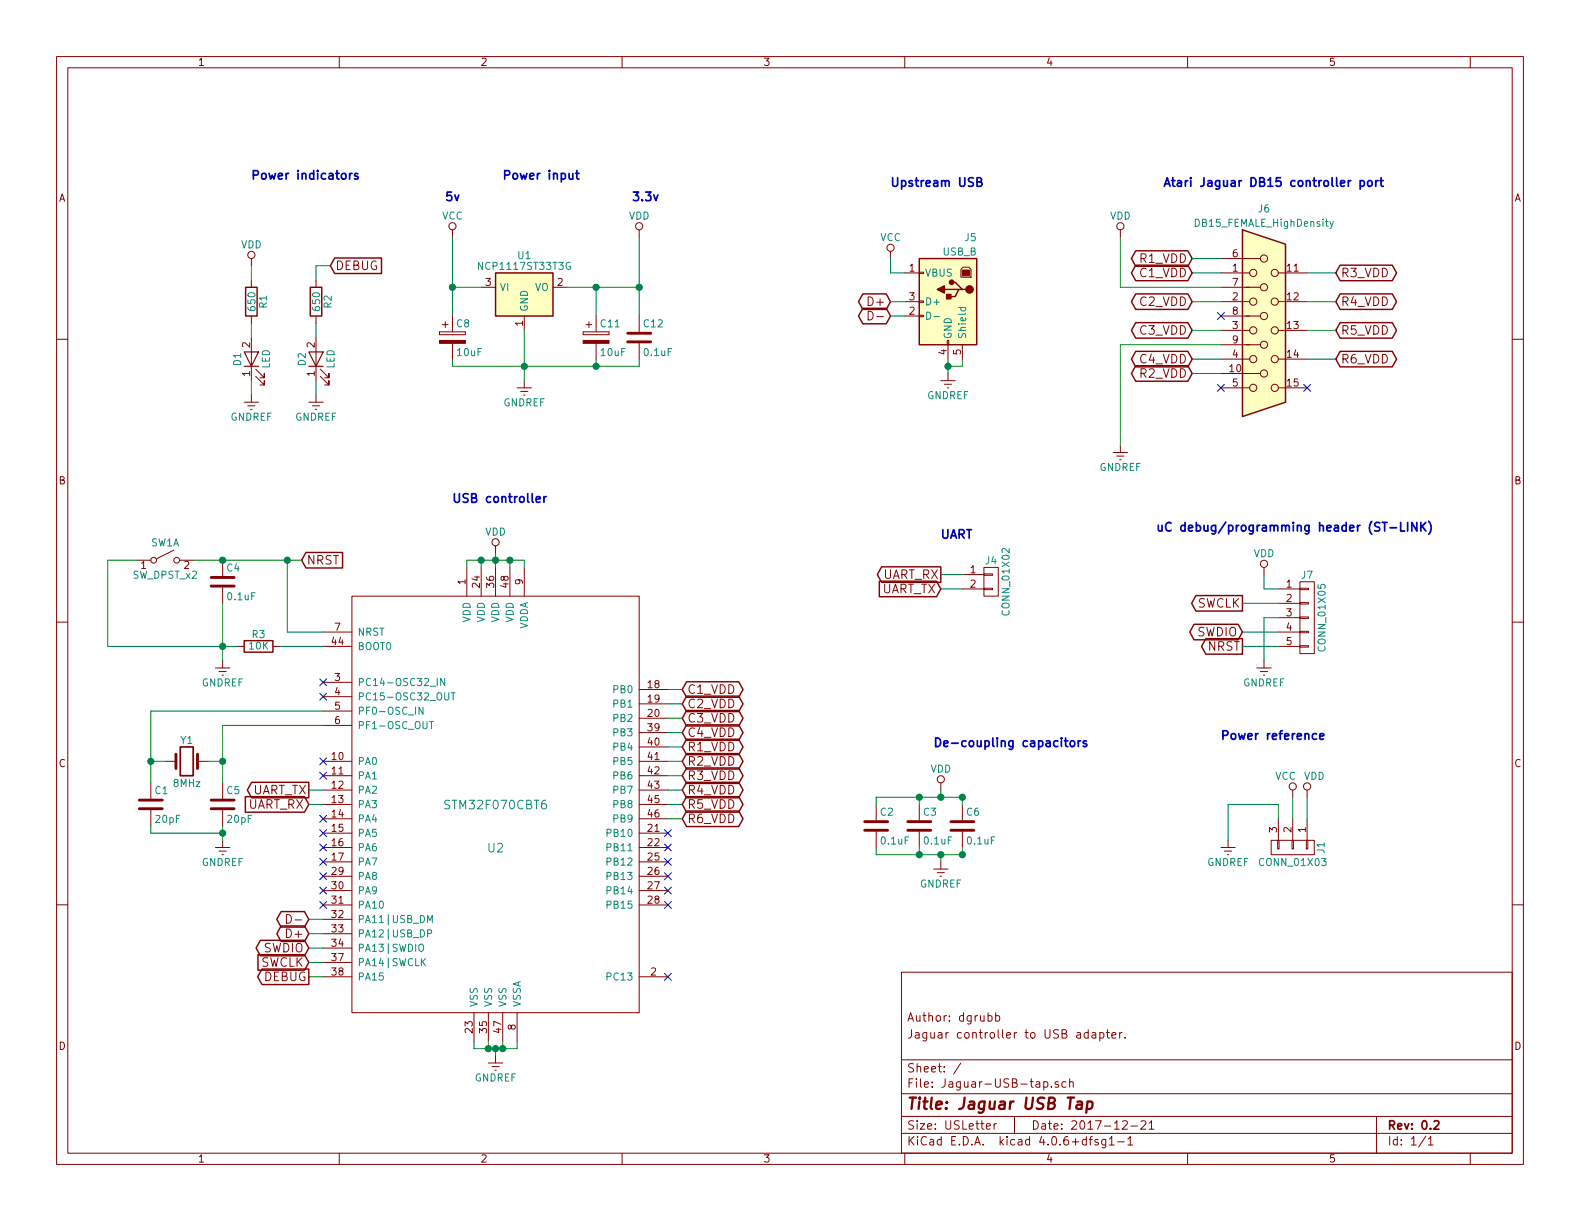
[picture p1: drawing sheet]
EESchema Schematic File Version 2
LIBS:power
LIBS:device
LIBS:transistors
LIBS:conn
LIBS:linear
LIBS:regul
LIBS:74xx
LIBS:cmos4000
LIBS:adc-dac
LIBS:memory
LIBS:xilinx
LIBS:microcontrollers
LIBS:dsp
LIBS:microchip
LIBS:analog_switches
LIBS:motorola
LIBS:texas
LIBS:intel
LIBS:audio
LIBS:interface
LIBS:digital-audio
LIBS:philips
LIBS:display
LIBS:cypress
LIBS:siliconi
LIBS:opto
LIBS:atmel
LIBS:contrib
LIBS:valves
LIBS:stm32f070f6
LIBS:txb0106
LIBS:stm32f070cbt6
LIBS:Switch
LIBS:Jaguar-USB-tap-cache
EELAYER 25 0
EELAYER END
$Descr USLetter 11000 8500
encoding utf-8
Sheet 1 1
Title "Jaguar USB Tap"
Date "2017-12-21"
Rev "0.2"
Comp ""
Comment1 "Jaguar controller to USB adapter."
Comment2 "Author: dgrubb"
Comment3 ""
Comment4 ""
$EndDescr
$Comp
L STM32F070CBT6 U2
U 1 1
P 3450 5150
F 0 "U2" H 3450 4400 60  0000 C CNN
F 1 "STM32F070CBT6" H 3450 4700 60  0000 C CNN
F 2 "Housings_QFP:LQFP-48_7x7mm_Pitch0.5mm" H 3450 5150 60  0001 C CNN
F 3 "" H 3450 5150 60  0001 C CNN
	1    3450 5150
	1    0    0    -1  
$EndComp
$Comp
L USB_B J5
U 1 1
P 6600 2100
F 0 "J5" H 6400 2550 50  0000 L CNN
F 1 "USB_B" H 6400 2450 50  0000 L CNN
F 2 "Connectors:USB_B" H 6750 2050 50  0001 C CNN
F 3 "" H 6750 2050 50  0001 C CNN
	1    6600 2100
	-1   0    0    -1  
$EndComp
$Comp
L DB15_FEMALE_HighDensity J6
U 1 1
P 8800 2300
F 0 "J6" H 8800 3150 50  0000 C CNN
F 1 "DB15_FEMALE_HighDensity" H 8800 3050 50  0000 C CNN
F 2 "DB15-SPC15430:conn_SPC15430" H 7850 2700 50  0001 C CNN
F 3 "" H 7850 2700 50  0001 C CNN
	1    8800 2300
	1    0    0    -1  
$EndComp
$Comp
L CONN_01X05 J7
U 1 1
P 9100 4300
F 0 "J7" H 9100 4600 50  0000 C CNN
F 1 "CONN_01X05" V 9200 4300 50  0000 C CNN
F 2 "Pin_Headers:Pin_Header_Straight_1x05_Pitch2.54mm" H 9100 4300 50  0001 C CNN
F 3 "" H 9100 4300 50  0001 C CNN
	1    9100 4300
	1    0    0    -1  
$EndComp
$Comp
L R R1
U 1 1
P 1750 2100
F 0 "R1" V 1830 2100 50  0000 C CNN
F 1 "650" V 1750 2100 50  0000 C CNN
F 2 "Resistors_SMD:R_1210_HandSoldering" V 1680 2100 50  0001 C CNN
F 3 "" H 1750 2100 50  0001 C CNN
	1    1750 2100
	1    0    0    -1  
$EndComp
$Comp
L LED D1
U 1 1
P 1750 2500
F 0 "D1" H 1750 2600 50  0000 C CNN
F 1 "LED" H 1750 2400 50  0000 C CNN
F 2 "LEDs:LED_1206" H 1750 2500 50  0001 C CNN
F 3 "" H 1750 2500 50  0001 C CNN
	1    1750 2500
	0    -1   -1   0   
$EndComp
$Comp
L CONN_01X03 J1
U 1 1
P 9000 5900
F 0 "J1" H 9000 6100 50  0000 C CNN
F 1 "CONN_01X03" V 9100 5900 50  0000 C CNN
F 2 "Pin_Headers:Pin_Header_Straight_1x03_Pitch2.54mm" H 9000 5900 50  0001 C CNN
F 3 "" H 9000 5900 50  0001 C CNN
	1    9000 5900
	0    1    1    0   
$EndComp
$Comp
L R R2
U 1 1
P 2200 2100
F 0 "R2" V 2280 2100 50  0000 C CNN
F 1 "650" V 2200 2100 50  0000 C CNN
F 2 "Resistors_SMD:R_1210_HandSoldering" V 2130 2100 50  0001 C CNN
F 3 "" H 2200 2100 50  0001 C CNN
	1    2200 2100
	1    0    0    -1  
$EndComp
$Comp
L LED D2
U 1 1
P 2200 2500
F 0 "D2" H 2200 2600 50  0000 C CNN
F 1 "LED" H 2200 2400 50  0000 C CNN
F 2 "LEDs:LED_1206" H 2200 2500 50  0001 C CNN
F 3 "" H 2200 2500 50  0001 C CNN
	1    2200 2500
	0    -1   -1   0   
$EndComp
$Comp
L NCP1117ST33T3G U1
U 1 1
P 3650 2000
F 0 "U1" H 3650 2225 50  0000 C CNN
F 1 "NCP1117ST33T3G" H 3650 2150 50  0000 C CNN
F 2 "TO_SOT_Packages_SMD:SOT-223" H 3700 1750 50  0001 L CNN
F 3 "" H 3650 2000 50  0001 C CNN
	1    3650 2000
	1    0    0    -1  
$EndComp
$Comp
L CP C8
U 1 1
P 3150 2350
F 0 "C8" H 3175 2450 50  0000 L CNN
F 1 "10uF" H 3175 2250 50  0000 L CNN
F 2 "Capacitors_SMD:CP_Elec_4x5.8" H 3188 2200 50  0001 C CNN
F 3 "" H 3150 2350 50  0001 C CNN
	1    3150 2350
	1    0    0    -1  
$EndComp
$Comp
L CP C11
U 1 1
P 4150 2350
F 0 "C11" H 4175 2450 50  0000 L CNN
F 1 "10uF" H 4175 2250 50  0000 L CNN
F 2 "Capacitors_SMD:CP_Elec_4x5.8" H 4188 2200 50  0001 C CNN
F 3 "" H 4150 2350 50  0001 C CNN
	1    4150 2350
	1    0    0    -1  
$EndComp
$Comp
L C C12
U 1 1
P 4450 2350
F 0 "C12" H 4475 2450 50  0000 L CNN
F 1 "0.1uF" H 4475 2250 50  0000 L CNN
F 2 "Capacitors_SMD:C_1812_HandSoldering" H 4488 2200 50  0001 C CNN
F 3 "" H 4450 2350 50  0001 C CNN
	1    4450 2350
	1    0    0    -1  
$EndComp
$Comp
L CONN_01X02 J4
U 1 1
P 6900 4050
F 0 "J4" H 6900 4200 50  0000 C CNN
F 1 "CONN_01X02" V 7000 4050 50  0000 C CNN
F 2 "Pin_Headers:Pin_Header_Straight_1x02_Pitch2.54mm" H 6900 4050 50  0001 C CNN
F 3 "" H 6900 4050 50  0001 C CNN
	1    6900 4050
	1    0    0    -1  
$EndComp
$Comp
L Crystal Y1
U 1 1
P 1300 5300
F 0 "Y1" H 1300 5450 50  0000 C CNN
F 1 "8MHz" H 1300 5150 50  0000 C CNN
F 2 "Crystals:Crystal_SMD_HC49-SD_HandSoldering" H 1300 5300 50  0001 C CNN
F 3 "" H 1300 5300 50  0001 C CNN
	1    1300 5300
	1    0    0    -1  
$EndComp
$Comp
L C C1
U 1 1
P 1050 5600
F 0 "C1" H 1075 5700 50  0000 L CNN
F 1 "20pF" H 1075 5500 50  0000 L CNN
F 2 "Capacitors_SMD:C_1812_HandSoldering" H 1088 5450 50  0001 C CNN
F 3 "" H 1050 5600 50  0001 C CNN
	1    1050 5600
	1    0    0    -1  
$EndComp
$Comp
L C C5
U 1 1
P 1550 5600
F 0 "C5" H 1575 5700 50  0000 L CNN
F 1 "20pF" H 1575 5500 50  0000 L CNN
F 2 "Capacitors_SMD:C_1812_HandSoldering" H 1588 5450 50  0001 C CNN
F 3 "" H 1550 5600 50  0001 C CNN
	1    1550 5600
	1    0    0    -1  
$EndComp
$Comp
L R R3
U 1 1
P 1800 4500
F 0 "R3" V 1880 4500 50  0000 C CNN
F 1 "10K" V 1800 4500 50  0000 C CNN
F 2 "Resistors_SMD:R_1210_HandSoldering" V 1730 4500 50  0001 C CNN
F 3 "" H 1800 4500 50  0001 C CNN
	1    1800 4500
	0    -1   -1   0   
$EndComp
$Comp
L C C4
U 1 1
P 1550 4050
F 0 "C4" H 1575 4150 50  0000 L CNN
F 1 "0.1uF" H 1575 3950 50  0000 L CNN
F 2 "Capacitors_SMD:C_1812_HandSoldering" H 1588 3900 50  0001 C CNN
F 3 "" H 1550 4050 50  0001 C CNN
	1    1550 4050
	1    0    0    -1  
$EndComp
$Comp
L VCC #PWR01
U 1 1
P 3150 1650
F 0 "#PWR01" H 3150 1500 50  0001 C CNN
F 1 "VCC" H 3150 1800 50  0000 C CNN
F 2 "" H 3150 1650 50  0001 C CNN
F 3 "" H 3150 1650 50  0001 C CNN
	1    3150 1650
	1    0    0    -1  
$EndComp
$Comp
L VDD #PWR02
U 1 1
P 4450 1650
F 0 "#PWR02" H 4450 1500 50  0001 C CNN
F 1 "VDD" H 4450 1800 50  0000 C CNN
F 2 "" H 4450 1650 50  0001 C CNN
F 3 "" H 4450 1650 50  0001 C CNN
	1    4450 1650
	1    0    0    -1  
$EndComp
$Comp
L GNDREF #PWR03
U 1 1
P 3650 2650
F 0 "#PWR03" H 3650 2400 50  0001 C CNN
F 1 "GNDREF" H 3650 2500 50  0000 C CNN
F 2 "" H 3650 2650 50  0001 C CNN
F 3 "" H 3650 2650 50  0001 C CNN
	1    3650 2650
	1    0    0    -1  
$EndComp
$Comp
L GNDREF #PWR04
U 1 1
P 2200 2750
F 0 "#PWR04" H 2200 2500 50  0001 C CNN
F 1 "GNDREF" H 2200 2600 50  0000 C CNN
F 2 "" H 2200 2750 50  0001 C CNN
F 3 "" H 2200 2750 50  0001 C CNN
	1    2200 2750
	1    0    0    -1  
$EndComp
$Comp
L GNDREF #PWR05
U 1 1
P 1750 2750
F 0 "#PWR05" H 1750 2500 50  0001 C CNN
F 1 "GNDREF" H 1750 2600 50  0000 C CNN
F 2 "" H 1750 2750 50  0001 C CNN
F 3 "" H 1750 2750 50  0001 C CNN
	1    1750 2750
	1    0    0    -1  
$EndComp
$Comp
L VDD #PWR06
U 1 1
P 1750 1850
F 0 "#PWR06" H 1750 1700 50  0001 C CNN
F 1 "VDD" H 1750 2000 50  0000 C CNN
F 2 "" H 1750 1850 50  0001 C CNN
F 3 "" H 1750 1850 50  0001 C CNN
	1    1750 1850
	1    0    0    -1  
$EndComp
$Comp
L VDD #PWR07
U 1 1
P 3450 3850
F 0 "#PWR07" H 3450 3700 50  0001 C CNN
F 1 "VDD" H 3450 4000 50  0000 C CNN
F 2 "" H 3450 3850 50  0001 C CNN
F 3 "" H 3450 3850 50  0001 C CNN
	1    3450 3850
	1    0    0    -1  
$EndComp
$Comp
L GNDREF #PWR08
U 1 1
P 3450 7350
F 0 "#PWR08" H 3450 7100 50  0001 C CNN
F 1 "GNDREF" H 3450 7200 50  0000 C CNN
F 2 "" H 3450 7350 50  0001 C CNN
F 3 "" H 3450 7350 50  0001 C CNN
	1    3450 7350
	1    0    0    -1  
$EndComp
$Comp
L VDD #PWR09
U 1 1
P 8800 4000
F 0 "#PWR09" H 8800 3850 50  0001 C CNN
F 1 "VDD" H 8800 4150 50  0000 C CNN
F 2 "" H 8800 4000 50  0001 C CNN
F 3 "" H 8800 4000 50  0001 C CNN
	1    8800 4000
	1    0    0    -1  
$EndComp
$Comp
L GNDREF #PWR010
U 1 1
P 8800 4600
F 0 "#PWR010" H 8800 4350 50  0001 C CNN
F 1 "GNDREF" H 8800 4450 50  0000 C CNN
F 2 "" H 8800 4600 50  0001 C CNN
F 3 "" H 8800 4600 50  0001 C CNN
	1    8800 4600
	1    0    0    -1  
$EndComp
$Comp
L GNDREF #PWR011
U 1 1
P 6600 2600
F 0 "#PWR011" H 6600 2350 50  0001 C CNN
F 1 "GNDREF" H 6600 2450 50  0000 C CNN
F 2 "" H 6600 2600 50  0001 C CNN
F 3 "" H 6600 2600 50  0001 C CNN
	1    6600 2600
	1    0    0    -1  
$EndComp
$Comp
L VCC #PWR012
U 1 1
P 6200 1800
F 0 "#PWR012" H 6200 1650 50  0001 C CNN
F 1 "VCC" H 6200 1950 50  0000 C CNN
F 2 "" H 6200 1800 50  0001 C CNN
F 3 "" H 6200 1800 50  0001 C CNN
	1    6200 1800
	1    0    0    -1  
$EndComp
Text GLabel 2300 1850 2    60   Input ~ 0
DEBUG
Text GLabel 6200 2100 0    60   BiDi ~ 0
D+
Text GLabel 6200 2200 0    60   BiDi ~ 0
D-
$Comp
L GNDREF #PWR013
U 1 1
P 1550 5850
F 0 "#PWR013" H 1550 5600 50  0001 C CNN
F 1 "GNDREF" H 1550 5700 50  0000 C CNN
F 2 "" H 1550 5850 50  0001 C CNN
F 3 "" H 1550 5850 50  0001 C CNN
	1    1550 5850
	1    0    0    -1  
$EndComp
$Comp
L GNDREF #PWR014
U 1 1
P 1550 4600
F 0 "#PWR014" H 1550 4350 50  0001 C CNN
F 1 "GNDREF" H 1550 4450 50  0000 C CNN
F 2 "" H 1550 4600 50  0001 C CNN
F 3 "" H 1550 4600 50  0001 C CNN
	1    1550 4600
	1    0    0    -1  
$EndComp
Text GLabel 2100 3900 2    60   Input ~ 0
NRST
Wire Wire Line
	3150 2200 3150 1650
Wire Wire Line
	3350 2000 3150 2000
Connection ~ 3150 2000
Wire Wire Line
	4450 1650 4450 2200
Wire Wire Line
	3950 2000 4450 2000
Connection ~ 4450 2000
Wire Wire Line
	4150 2200 4150 2000
Connection ~ 4150 2000
Wire Wire Line
	4450 2500 4450 2550
Wire Wire Line
	4450 2550 3150 2550
Wire Wire Line
	3150 2550 3150 2500
Wire Wire Line
	3650 2300 3650 2650
Connection ~ 3650 2550
Wire Wire Line
	4150 2500 4150 2550
Connection ~ 4150 2550
Wire Wire Line
	1750 2750 1750 2650
Wire Wire Line
	2200 2750 2200 2650
Wire Wire Line
	2200 2250 2200 2350
Wire Wire Line
	1750 2350 1750 2250
Wire Wire Line
	1750 1850 1750 1950
Wire Wire Line
	3650 3950 3650 3900
Wire Wire Line
	3650 3900 3250 3900
Wire Wire Line
	3250 3900 3250 3950
Wire Wire Line
	3350 3950 3350 3900
Connection ~ 3350 3900
Wire Wire Line
	3450 3850 3450 3950
Connection ~ 3450 3900
Wire Wire Line
	3550 3950 3550 3900
Connection ~ 3550 3900
Wire Wire Line
	3600 7250 3600 7300
Wire Wire Line
	3600 7300 3300 7300
Wire Wire Line
	3300 7300 3300 7250
Wire Wire Line
	3400 7250 3400 7300
Connection ~ 3400 7300
Wire Wire Line
	3500 7250 3500 7300
Connection ~ 3500 7300
Wire Wire Line
	3450 7350 3450 7300
Connection ~ 3450 7300
Wire Wire Line
	8800 4000 8800 4100
Wire Wire Line
	8800 4100 8900 4100
Wire Wire Line
	8800 4600 8800 4300
Wire Wire Line
	8800 4300 8900 4300
Wire Wire Line
	6600 2600 6600 2500
Wire Wire Line
	6700 2500 6700 2550
Wire Wire Line
	6700 2550 6600 2550
Connection ~ 6600 2550
Wire Wire Line
	6200 1800 6200 1900
Wire Wire Line
	6200 1900 6300 1900
Wire Wire Line
	2300 1850 2200 1850
Wire Wire Line
	2200 1850 2200 1950
Wire Wire Line
	6200 2200 6300 2200
Wire Wire Line
	6300 2100 6200 2100
Wire Wire Line
	1050 5750 1050 5800
Wire Wire Line
	1050 5800 1550 5800
Wire Wire Line
	1550 5750 1550 5850
Wire Wire Line
	1550 5450 1550 5050
Wire Wire Line
	1450 5300 1550 5300
Connection ~ 1550 5300
Wire Wire Line
	2250 4950 1050 4950
Wire Wire Line
	1050 4950 1050 5450
Wire Wire Line
	1150 5300 1050 5300
Connection ~ 1050 5300
Wire Wire Line
	1550 4200 1550 4600
Wire Wire Line
	750  4500 1650 4500
Wire Wire Line
	1950 4500 2250 4500
Connection ~ 1550 4500
Wire Wire Line
	750  3900 750  4500
Wire Wire Line
	2250 4400 2000 4400
Wire Wire Line
	2000 4400 2000 3900
Connection ~ 1550 3900
Connection ~ 2000 3900
Text GLabel 6550 4000 0    60   Output ~ 0
UART_RX
Text GLabel 6550 4100 0    60   Input ~ 0
UART_TX
Wire Wire Line
	6700 4000 6550 4000
Wire Wire Line
	6700 4100 6550 4100
Text GLabel 2150 5500 0    60   Output ~ 0
UART_TX
Text GLabel 2150 5600 0    60   Input ~ 0
UART_RX
Wire Wire Line
	2150 5500 2250 5500
Wire Wire Line
	2250 5600 2150 5600
$Comp
L C C2
U 1 1
P 6100 5750
F 0 "C2" H 6125 5850 50  0000 L CNN
F 1 "0.1uF" H 6125 5650 50  0000 L CNN
F 2 "Capacitors_SMD:C_1812_HandSoldering" H 6138 5600 50  0001 C CNN
F 3 "" H 6100 5750 50  0001 C CNN
	1    6100 5750
	1    0    0    -1  
$EndComp
$Comp
L C C3
U 1 1
P 6400 5750
F 0 "C3" H 6425 5850 50  0000 L CNN
F 1 "0.1uF" H 6425 5650 50  0000 L CNN
F 2 "Capacitors_SMD:C_1812_HandSoldering" H 6438 5600 50  0001 C CNN
F 3 "" H 6400 5750 50  0001 C CNN
	1    6400 5750
	1    0    0    -1  
$EndComp
$Comp
L C C6
U 1 1
P 6700 5750
F 0 "C6" H 6725 5850 50  0000 L CNN
F 1 "0.1uF" H 6725 5650 50  0000 L CNN
F 2 "Capacitors_SMD:C_1812_HandSoldering" H 6738 5600 50  0001 C CNN
F 3 "" H 6700 5750 50  0001 C CNN
	1    6700 5750
	1    0    0    -1  
$EndComp
$Comp
L GNDREF #PWR015
U 1 1
P 6550 6000
F 0 "#PWR015" H 6550 5750 50  0001 C CNN
F 1 "GNDREF" H 6550 5850 50  0000 C CNN
F 2 "" H 6550 6000 50  0001 C CNN
F 3 "" H 6550 6000 50  0001 C CNN
	1    6550 6000
	1    0    0    -1  
$EndComp
$Comp
L VDD #PWR016
U 1 1
P 6550 5500
F 0 "#PWR016" H 6550 5350 50  0001 C CNN
F 1 "VDD" H 6550 5650 50  0000 C CNN
F 2 "" H 6550 5500 50  0001 C CNN
F 3 "" H 6550 5500 50  0001 C CNN
	1    6550 5500
	1    0    0    -1  
$EndComp
Wire Wire Line
	6100 5600 6100 5550
Wire Wire Line
	6550 5500 6550 5550
Connection ~ 6550 5550
Wire Wire Line
	6400 5600 6400 5550
Connection ~ 6400 5550
Wire Wire Line
	6700 5600 6700 5550
Connection ~ 6700 5550
Wire Wire Line
	6100 5950 6100 5900
Wire Wire Line
	6400 5900 6400 5950
Connection ~ 6400 5950
Wire Wire Line
	6700 5900 6700 5950
Connection ~ 6700 5950
Wire Wire Line
	6550 6000 6550 5950
Connection ~ 6550 5950
Text GLabel 8650 4200 0    60   Output ~ 0
SWCLK
Text GLabel 8650 4400 0    60   BiDi ~ 0
SWDIO
Text GLabel 8650 4500 0    60   Output ~ 0
NRST
Wire Wire Line
	8900 4200 8650 4200
Wire Wire Line
	8900 4400 8650 4400
Wire Wire Line
	8900 4500 8650 4500
$Comp
L GNDREF #PWR017
U 1 1
P 8550 5850
F 0 "#PWR017" H 8550 5600 50  0001 C CNN
F 1 "GNDREF" H 8550 5700 50  0000 C CNN
F 2 "" H 8550 5850 50  0001 C CNN
F 3 "" H 8550 5850 50  0001 C CNN
	1    8550 5850
	1    0    0    -1  
$EndComp
$Comp
L VCC #PWR018
U 1 1
P 9000 5550
F 0 "#PWR018" H 9000 5400 50  0001 C CNN
F 1 "VCC" H 8950 5700 50  0000 C CNN
F 2 "" H 9000 5550 50  0001 C CNN
F 3 "" H 9000 5550 50  0001 C CNN
	1    9000 5550
	1    0    0    -1  
$EndComp
$Comp
L VDD #PWR019
U 1 1
P 9100 5550
F 0 "#PWR019" H 9100 5400 50  0001 C CNN
F 1 "VDD" H 9150 5700 50  0000 C CNN
F 2 "" H 9100 5550 50  0001 C CNN
F 3 "" H 9100 5550 50  0001 C CNN
	1    9100 5550
	1    0    0    -1  
$EndComp
Wire Wire Line
	9000 5550 9000 5700
Wire Wire Line
	9100 5700 9100 5550
Wire Wire Line
	8900 5700 8900 5600
Wire Wire Line
	8900 5600 8550 5600
Wire Wire Line
	8550 5600 8550 5850
Connection ~ 1550 5800
Text GLabel 4750 4800 2    60   BiDi ~ 0
C1_VDD
Text GLabel 4750 4900 2    60   BiDi ~ 0
C2_VDD
Text GLabel 4750 5000 2    60   BiDi ~ 0
C3_VDD
Text GLabel 4750 5100 2    60   BiDi ~ 0
C4_VDD
Text GLabel 4750 5200 2    60   BiDi ~ 0
R1_VDD
Text GLabel 4750 5300 2    60   BiDi ~ 0
R2_VDD
Text GLabel 4750 5400 2    60   BiDi ~ 0
R3_VDD
Text GLabel 4750 5500 2    60   BiDi ~ 0
R4_VDD
Text GLabel 4750 5600 2    60   BiDi ~ 0
R5_VDD
Text GLabel 4750 5700 2    60   BiDi ~ 0
R6_VDD
Text GLabel 2150 6500 0    60   BiDi ~ 0
D+
Text GLabel 2150 6400 0    60   BiDi ~ 0
D-
Text GLabel 2150 6600 0    60   BiDi ~ 0
SWDIO
Text GLabel 2150 6700 0    60   Input ~ 0
SWCLK
Wire Wire Line
	2150 6400 2250 6400
Wire Wire Line
	2150 6500 2250 6500
Wire Wire Line
	2250 6600 2150 6600
Wire Wire Line
	2150 6700 2250 6700
Wire Wire Line
	4750 4800 4650 4800
Wire Wire Line
	4750 4900 4650 4900
Wire Wire Line
	4750 5000 4650 5000
Wire Wire Line
	4750 5100 4650 5100
Wire Wire Line
	4750 5200 4650 5200
Wire Wire Line
	4750 5300 4650 5300
Wire Wire Line
	4750 5400 4650 5400
Wire Wire Line
	4750 5500 4650 5500
Wire Wire Line
	4750 5600 4650 5600
Wire Wire Line
	4750 5700 4650 5700
Text GLabel 2150 6800 0    60   Output ~ 0
DEBUG
Wire Wire Line
	2150 6800 2250 6800
NoConn ~ 4650 5800
NoConn ~ 4650 5900
NoConn ~ 4650 6000
NoConn ~ 4650 6100
NoConn ~ 4650 6200
NoConn ~ 4650 6300
NoConn ~ 4650 6800
NoConn ~ 2250 6300
NoConn ~ 2250 6200
NoConn ~ 2250 6100
NoConn ~ 2250 6000
NoConn ~ 2250 5900
NoConn ~ 2250 5800
NoConn ~ 2250 5700
NoConn ~ 2250 5400
NoConn ~ 2250 5300
NoConn ~ 2250 4850
NoConn ~ 2250 4750
Text GLabel 8300 1800 0    60   BiDi ~ 0
R1_VDD
NoConn ~ 8500 2700
NoConn ~ 9100 2700
NoConn ~ 8500 2200
Wire Wire Line
	8300 1800 8500 1800
Text GLabel 8300 1900 0    60   BiDi ~ 0
C1_VDD
Wire Wire Line
	8300 1900 8500 1900
Text GLabel 8300 2100 0    60   BiDi ~ 0
C2_VDD
Wire Wire Line
	8300 2100 8500 2100
Text GLabel 8300 2300 0    60   BiDi ~ 0
C3_VDD
Wire Wire Line
	8300 2300 8500 2300
Text GLabel 8300 2500 0    60   BiDi ~ 0
C4_VDD
Wire Wire Line
	8300 2500 8500 2500
$Comp
L GNDREF #PWR020
U 1 1
P 7800 3100
F 0 "#PWR020" H 7800 2850 50  0001 C CNN
F 1 "GNDREF" H 7800 2950 50  0000 C CNN
F 2 "" H 7800 3100 50  0001 C CNN
F 3 "" H 7800 3100 50  0001 C CNN
	1    7800 3100
	1    0    0    -1  
$EndComp
Wire Wire Line
	8500 2000 7800 2000
Wire Wire Line
	7800 2000 7800 1650
Wire Wire Line
	8500 2400 7800 2400
Wire Wire Line
	7800 2400 7800 3100
Text GLabel 8300 2600 0    60   BiDi ~ 0
R2_VDD
Wire Wire Line
	8500 2600 8300 2600
Text GLabel 9300 1900 2    60   BiDi ~ 0
R3_VDD
Wire Wire Line
	9300 1900 9100 1900
Text GLabel 9300 2100 2    60   BiDi ~ 0
R4_VDD
Text GLabel 9300 2300 2    60   BiDi ~ 0
R5_VDD
Wire Wire Line
	9300 2100 9100 2100
Wire Wire Line
	9300 2300 9100 2300
Text GLabel 9300 2500 2    60   BiDi ~ 0
R6_VDD
Wire Wire Line
	9300 2500 9100 2500
Text Notes 1750 1250 0    60   ~ 12
Power indicators
Text Notes 3500 1250 0    60   ~ 12
Power input
Text Notes 3100 1400 0    60   ~ 12
5v
Text Notes 4400 1400 0    60   ~ 12
3.3v
Text Notes 8500 5150 0    60   ~ 12
Power reference
Text Notes 6200 1300 0    60   ~ 12
Upstream USB
Text Notes 8100 1300 0    60   ~ 12
Atari Jaguar DB15 controller port
Text Notes 8050 3700 0    60   ~ 12
uC debug/programming header (ST-LINK)
Text Notes 6550 3750 0    60   ~ 12
UART
Text Notes 6500 5200 0    60   ~ 12
De-coupling capacitors
Text Notes 3150 3500 0    60   ~ 12
USB controller
$Comp
L SW_DPST_x2 SW1
U 1 1
P 1150 3900
F 0 "SW1" H 1150 4025 50  0000 C CNN
F 1 "SW_DPST_x2" H 1150 3800 50  0000 C CNN
F 2 "Buttons_Switches_THT:SW_PUSH_6mm" H 1150 3900 50  0001 C CNN
F 3 "" H 1150 3900 50  0001 C CNN
	1    1150 3900
	1    0    0    -1  
$EndComp
Wire Wire Line
	750  3900 950  3900
Wire Wire Line
	1350 3900 2100 3900
$Comp
L VDD #PWR021
U 1 1
P 7800 1650
F 0 "#PWR021" H 7800 1500 50  0001 C CNN
F 1 "VDD" H 7800 1800 50  0000 C CNN
F 2 "" H 7800 1650 50  0001 C CNN
F 3 "" H 7800 1650 50  0001 C CNN
	1    7800 1650
	1    0    0    -1  
$EndComp
Wire Wire Line
	1550 5050 2250 5050
Wire Wire Line
	6700 5550 6100 5550
Wire Wire Line
	6700 5950 6100 5950
$EndSCHEMATC
